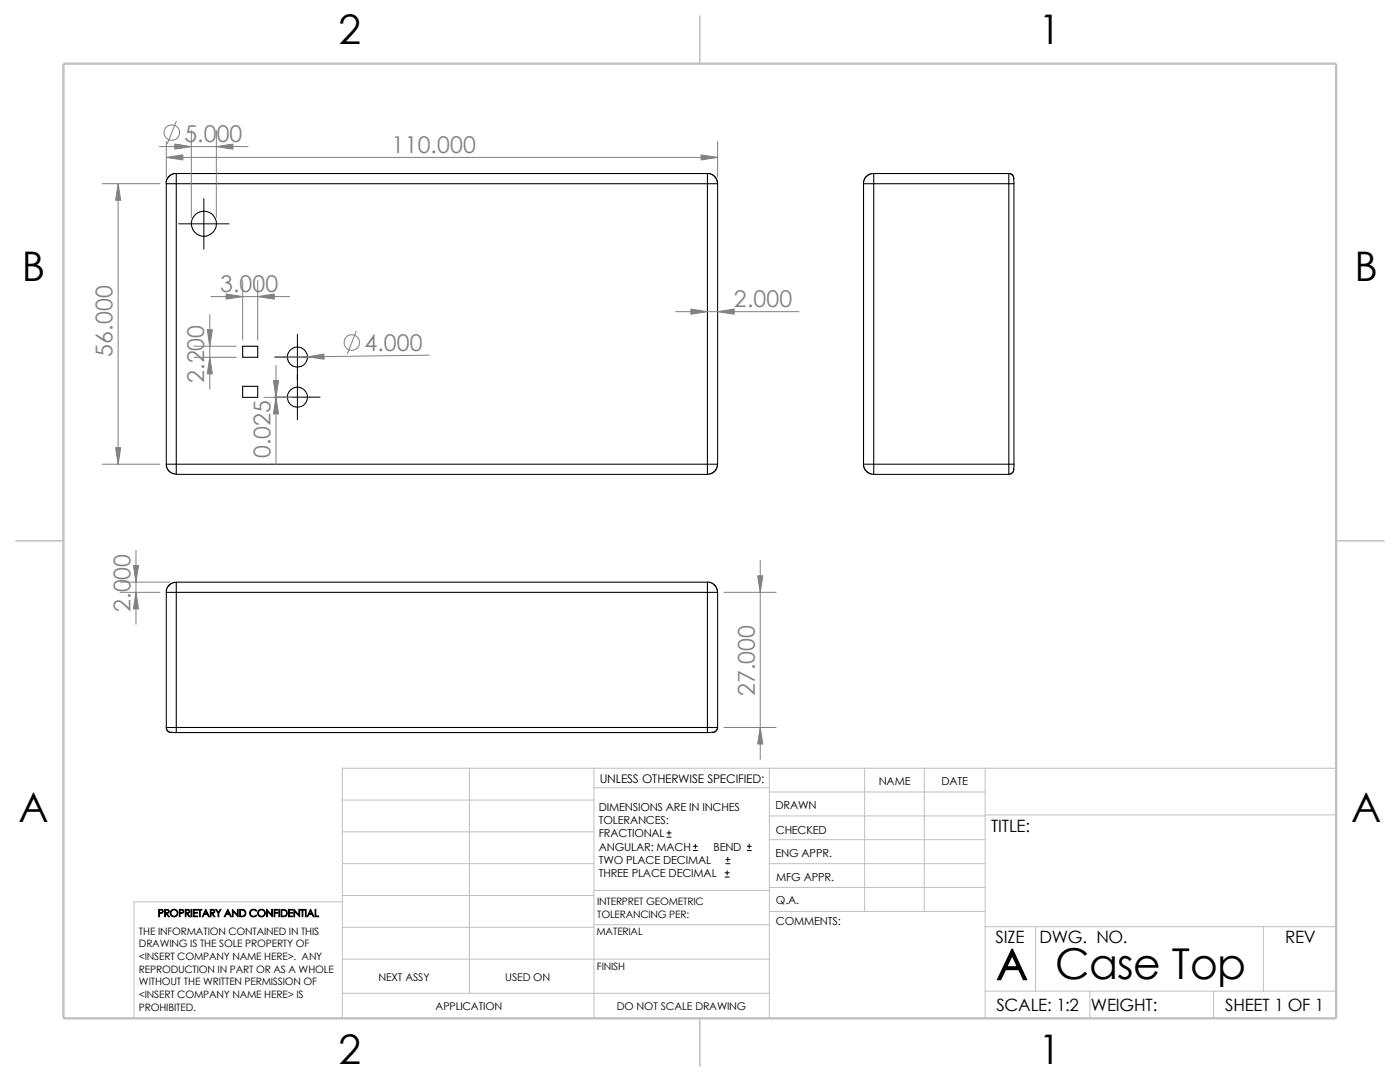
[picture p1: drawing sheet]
<svg xmlns="http://www.w3.org/2000/svg" width="279mm" height="216mm" viewBox="0 0 279 216" stroke-linecap="round" stroke-linejoin="round" font-family="sans-serif">
<g fill="none" stroke="#c0c0c0" stroke-width=".2">
<path d="M68.3 159.6h50.2M93.7 153.3v44.9M118.5 157.2h35M118.5 153.3v49.9M153.5 158h43.1M153.5 153.3v49.9M172.6 153.3v28.6M184.4 153.3v28.6M196.6 153.3v49.9M266.7 153.3h-198.4v49.9M68.3 180h-41.5v23.2M68.3 172.3h50.2"/>
<path d="M68.3 166h50.2M68.3 178.7h50.2M118.5 177.7h35.1M153.5 172.3h43.1M153.5 177.1h43.1M153.5 167.6h43.1M153.5 162.8h43.1M196.6 162.6h70.1M68.3 191.4h85.2M68.3 185h50.2M68.3 198.2h85.2M118.5 184.5h35.1"/>
<path d="M153.6 181.9h43M196.6 184.9h70.1M196.6 197.8h70.1M206.7 184.9v12.9M217.5 197.8v5.4M242.2 197.8v5.4M252.1 184.9v12.9"/>
</g>
<path d="M139.7 3.2v9.5M3.1 107.9h9.6M266.7 107.9h9.5M139.7 203.2v9.5" fill="none" stroke="#c0c0c0" stroke-width=".21"/>
<path d="M12.7 12.7h254v190.5h-254z" fill="none" stroke="#c0c0c0" stroke-width=".47"/>
<g fill="none" stroke="#000" stroke-width=".21">
<path d="M35.2 36.7h-2v55.9M35.2 34.6v2.1M35.2 34.6l-.7 .1-.7 .4-.5 .6-.2 1M35.2 34.6h106M35.2 36.7h106M35.2 36.7v55.9M141.2 36.7v55.9M141.2 34.6v2.1M141.2 36.7h2M141.2 34.6l.7 .1 .6 .4 .5 .6 .2 1M143.2 36.7v55.9M172.3 36.7h2.1"/>
<path d="M172.3 36.7v55.9M174.4 34.6v2.1M174.4 34.6h26.9M174.4 36.7h26.9M174.4 36.7v55.9M174.4 34.6l-1 .2-.6 .5-.4 .6-.1 .8M201.3 36.7h1.1M201.3 36.7v55.9M201.3 34.6l.6 .2 .4 .4 .1 1.5M201.3 34.6v2.1M202.4 36.7v55.9M48.4 69.1h3v2.2h-3z"/>
<path d="M48.4 77.1h3v2.2h-3zM33.2 92.6h2M33.2 92.6l.1 .7 .4 .7 .8 .5 .7 .1M35.2 92.6v2.1h106M35.2 92.6h106M141.2 92.6v2.1M141.2 92.6h2M143.2 92.6l-.2 .9-.4 .6-.5 .3-.9 .3M172.3 92.6l.2 .9 .5 .6 .7 .4 .7 .2M172.3 92.6h2.1M174.4 92.6v2.1M174.4 92.6h26.9"/>
<path d="M174.4 94.7h26.9M201.3 92.6h1.1M201.3 92.6v2.1M202.4 92.6v1l-.2 .6-.3 .3-.6 .2M33.2 118.2h2M33.2 118.2v27M35.2 116.2l-.7 .1-.8 .5-.4 .7-.1 .7M35.2 118.2v27M35.2 118.2h106M141.2 116.2h-106v2M141.2 118.2v27M141.2 118.2h2"/>
<path d="M141.2 116.2v2M141.2 116.2h.7l.7 .5 .4 .6 .2 .9M143.2 118.2v27M33.2 145.2v.3l.4 .5 .6 .2h1M33.2 145.2h2M35.2 145.2v1M35.2 146.2h106M35.2 145.2h106M141.2 145.2h2M141.2 145.2v1M143.2 145.2l-.2 .5-.4 .4-1.4 .1"/>
<circle cx="40.7" cy="44.7" r="2.5"/>
<circle cx="59.4" cy="71.2" r="1.99"/>
<circle cx="59.4" cy="79.2" r="1.99"/>
</g>
<g fill="none" stroke="#000" stroke-width=".2">
<path d="M40.7 39.6v10.1M35.6 44.7h10.1M54.8 71.2h9.1M54.8 79.2h9.1M59.4 66.7v17.1M133.1 167h.8M133.1 166.2h.8M133.5 165.8v.8M138.3 169.7h.9M138.3 168.9h.9M138.8 168.4v.9M144.7 175h.8"/>
<path d="M144.7 174.2h.8M144.9 172.3h.8M144.9 171.5h.8M145.1 173.7v.9M145.2 171.1v.8M149.1 169.7h.8M149.1 168.9h.8M149.5 168.4v.9"/>
</g>
<g fill="none" stroke="#808080" stroke-width=".2">
<path d="M20.4 36.7h11.5M23.6 36.7v55.9M31.8 29.3h17.7M33.2 31.4h110M33.2 28.2v7.2M35.2 24.2l-1.8 4.5M38.2 26.1v17.3M43.2 26.1v17.3M143.2 28.2v7.2M42.1 59.2h15.7M48.4 56v11.8M51.4 56v11.8"/>
<path d="M38.7 69.1h8.5M38.7 71.3h8.5M41.9 62.7v14.9M52.7 79.3h5.6M55.1 72.9v19.9M71.1 66.1l-1.8 4.5M85.7 70.9l-28.3 .4M134.8 62.2h24.6M20.4 92.6h11.5M24 118.2h7.9M24 116.2h9.9M27.1 109.8v14.7"/>
<path d="M144.5 118.2h10.4M151.7 111.8v39.7M144.5 145.2h10.4"/>
<circle cx="34.3" cy="26.5" r="1.56"/>
<circle cx="70.2" cy="68.4" r="1.57"/>
</g>
<g fill="#808080" stroke="#808080" stroke-width=".2">
<path d="M23.6 36.7l.5 3.3h-1z"/>
<path d="M23.1 89.3h1l-.5 3.3z"/>
<path d="M54.6 75.9h1l-.5 3.3z"/>
<path d="M43.2 29.3l3.3-.6v1.1z"/>
<path d="M55.1 79.3l.5 3.3h-1z"/>
<path d="M34.9 28.7l3.3 .6-3.3 .5z"/>
<path d="M61.3 71.2l3.3-.5 .1 1z"/>
<path d="M41.4 65.8h1l-.5 3.3z"/>
<path d="M41.9 71.3l.5 3.3h-1z"/>
<path d="M51.4 59.2l3.3-.5v1z"/>
<path d="M45.1 58.7l3.3 .5-3.3 .5z"/>
<path d="M139.9 30.9l3.3 .5-3.3 .5z"/>
<path d="M33.2 31.4l3.3-.5v1z"/>
<path d="M137.9 61.7l3.3 .5-3.3 .5z"/>
<path d="M143.2 62.2l3.3-.5v1z"/>
<path d="M151.2 114.9h1l-.5 3.3z"/>
<path d="M151.7 145.2l.5 3.3h-1z"/>
<path d="M26.6 112.9h1l-.5 3.3z"/>
<path d="M27.1 118.2l.5 3.3h-1z"/>
</g>
<g font-size="8.5">
<text x="198.8" y="195.5">A</text>
<text x="210.6" y="195.3">Case Top</text>
</g>
<g font-size="8.1">
<text x="67.6" y="8.8">2</text>
<text x="207.3" y="8.8">1</text>
<text x="4.4" y="56.1">B</text>
<text x="270.3" y="56.1">B</text>
<text x="3.7" y="164.1">A</text>
<text x="269.6" y="164.1">A</text>
<text x="67.6" y="212.3">2</text>
<text x="207.3" y="212.3">1</text>
</g>
<g font-size="4.6" fill="#808080">
<text x="36.8" y="28.2">5.000</text>
<text x="78.2" y="30.5">110.000</text>
<text x="43.9" y="58.3">3.000</text>
<text x="146.5" y="61.3">2.000</text>
<text x="22.5" y="71.1" transform="rotate(-90 22.5 71.1)">56.000</text>
<text x="72.7" y="70.1">4.000</text>
<text x="40.8" y="76.4" transform="rotate(-90 40.8 76.4)">2.200</text>
<text x="54" y="91.5" transform="rotate(-90 54 91.5)">0.025</text>
<text x="26" y="122.1" transform="rotate(-90 26 122.1)">2.000</text>
<text x="150.6" y="139" transform="rotate(-90 150.6 139)">27.000</text>
</g>
<g font-size="3.4">
<text x="197.8" y="166">TITLE:</text>
<text x="198.7" y="188.1">SIZE</text>
<text x="207.5" y="188.1">DWG. NO.</text>
<text x="256.5" y="188.2">REV</text>
<text x="198.8" y="201.7">SCALE: 1:2</text>
<text x="217.7" y="201.8">WEIGHT:</text>
<text x="244.5" y="201.7">SHEET 1 OF 1</text>
</g>
<text font-size="2.4" x="119.7" y="156.2">UNLESS OTHERWISE SPECIFIED:</text>
<g font-size="2.2">
<text x="119.5" y="161.8">DIMENSIONS ARE IN INCHES</text>
<text x="154.8" y="161.5">DRAWN</text>
<text x="175.4" y="156.7">NAME</text>
<text x="187.9" y="156.7">DATE</text>
<text x="119.5" y="164.4">TOLERANCES:</text>
<text x="119.5" y="167.1">FRACTIONAL</text>
<text x="154.8" y="166.3">CHECKED</text>
<text x="119.5" y="172.4">TWO PLACE DECIMAL</text>
<text x="119.5" y="169.8">ANGULAR: MACH</text>
<text x="142.4" y="169.8">BEND</text>
<text x="154.8" y="171">ENG APPR.</text>
<text x="119.5" y="175">THREE PLACE DECIMAL</text>
<text x="154.9" y="175.7">MFG APPR.</text>
<text x="154.9" y="184.7">COMMENTS:</text>
<text x="154.9" y="180.5">Q.A.</text>
</g>
<g font-size="2.1">
<text x="75.5" y="195.7">NEXT ASSY</text>
<text x="100.8" y="195.7">USED ON</text>
<text x="86.9" y="201.5">APPLICATION</text>
<text x="123.1" y="201.6">DO NOT SCALE DRAWING</text>
</g>
<g font-size="2">
<text x="31.5" y="182.9">PROPRIETARY AND CONFIDENTIAL</text>
<text x="119.2" y="180.6">INTERPRET GEOMETRIC</text>
<text x="119.2" y="183.1">TOLERANCING PER:</text>
<text x="27.7" y="186.5">THE INFORMATION CONTAINED IN THIS</text>
<text x="27.7" y="189.1">DRAWING IS THE SOLE PROPERTY OF</text>
<text x="27.7" y="191.6">&lt;INSERT COMPANY NAME HERE&gt;. ANY</text>
<text x="119" y="186.6">MATERIAL</text>
<text x="27.7" y="194.1">REPRODUCTION IN PART OR AS A WHOLE</text>
<text x="27.7" y="196.6">WITHOUT THE WRITTEN PERMISSION OF</text>
<text x="119.1" y="193.5">FINISH</text>
<text x="27.7" y="199.1">&lt;INSERT COMPANY NAME HERE&gt; IS</text>
<text x="27.7" y="201.7">PROHIBITED.</text>
</g>
</svg>
